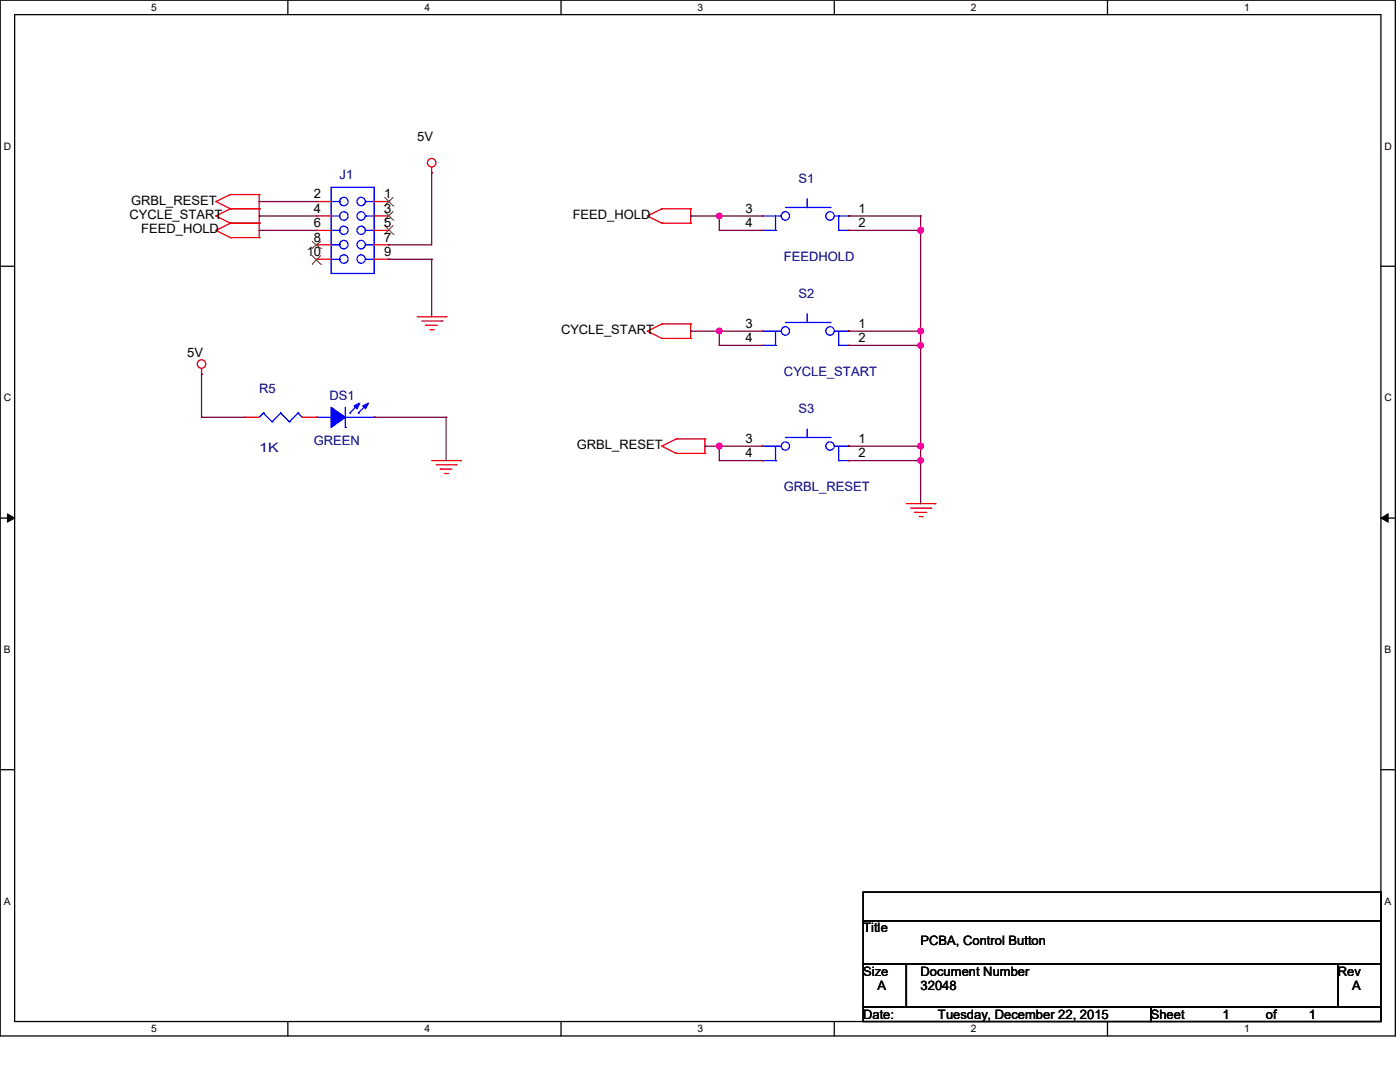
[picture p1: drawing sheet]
<svg xmlns="http://www.w3.org/2000/svg" width="279mm" height="216mm" viewBox="0 0 279 216" stroke-linecap="round" stroke-linejoin="round" font-family="sans-serif">
<path d="M0 0h278.5v206.7h-278.5zM2.9 2.9h272.7v200.9h-272.7z" fill="none" stroke="#000" stroke-width=".25"/>
<g fill="#fff">
<path d="M30.2 .3h1.1v2.3h-1.1z"/>
<path d="M30.2 204.1h1.1v2.3h-1.1z"/>
</g>
<path d="M57.4 0v2.9M57.4 203.8v2.9" fill="none" stroke="#000" stroke-width=".25"/>
<g fill="#fff">
<path d="M84.7 .3h1.1v2.3h-1.1z"/>
<path d="M84.7 204.1h1.1v2.3h-1.1z"/>
</g>
<path d="M112 0v2.9M112 203.8v2.9" fill="none" stroke="#000" stroke-width=".25"/>
<g fill="#fff">
<path d="M139.2 .3h1.1v2.3h-1.1z"/>
<path d="M139.2 204.1h1.1v2.3h-1.1z"/>
</g>
<path d="M166.5 0v2.9M166.5 203.8v2.9" fill="none" stroke="#000" stroke-width=".25"/>
<g fill="#fff">
<path d="M193.8 .3h1.1v2.3h-1.1z"/>
<path d="M193.8 204.1h1.1v2.3h-1.1z"/>
</g>
<path d="M221 0v2.9M221 203.8v2.9" fill="none" stroke="#000" stroke-width=".25"/>
<g fill="#fff">
<path d="M248.3 .3h1.1v2.3h-1.1z"/>
<path d="M248.3 204.1h1.1v2.3h-1.1z"/>
<path d="M.8 28h1.4v2.3h-1.4z"/>
<path d="M276.3 28h1.4v2.3h-1.4z"/>
<path d="M.8 78.2h1.4v2.3h-1.4z"/>
<path d="M276.3 78.2h1.4v2.3h-1.4z"/>
</g>
<path d="M0 53.1h2.9M275.6 53.1h2.9" fill="none" stroke="#000" stroke-width=".25"/>
<g fill="#fff">
<path d="M.8 128.5h1.3v2.2h-1.3z"/>
<path d="M276.3 128.5h1.3v2.2h-1.3z"/>
</g>
<path d="M0 103.4h2.9M275.6 103.4h2.9" fill="none" stroke="#000" stroke-width=".25"/>
<path d="M1.5 102.5l1.4 .9-1.4 .8zM275.6 103.4l1.4-.9v1.7z" fill="#000" stroke="#000" stroke-width=".2"/>
<g fill="#fff">
<path d="M.8 178.7h1.3v2.2h-1.3z"/>
<path d="M276.3 178.7h1.3v2.2h-1.3z"/>
</g>
<path d="M0 153.6h2.9M275.6 153.6h2.9M172.3 178h103.3v5.7h-103.3zM172.3 183.7h103.3v8.7h-103.3zM172.3 192.4h8.6v8.6h-8.6zM180.9 192.4h86.1v8.6h-86.1zM267 192.4h8.6v8.6h-8.6zM172.3 201h57.4v2.8h-57.4zM229.7 201h45.9v2.8h-45.9z" fill="none" stroke="#000" stroke-width=".25"/>
<g fill="none" stroke="#f00" stroke-width=".25">
<path d="M46 38.8h.1M46 38.8l-2.9 1.4M46 38.8h5.7M51.7 38.8h.1M51.7 38.8v8.6M86.1 34.5h.1M86.1 33.4v1.1M43.1 40.2h.1M43.1 43.1h.1M43.1 46h.1M43.1 40.2l2.9 1.5M43.1 43.1l2.9 1.4"/>
<path d="M43.1 46l2.9 1.4M46 41.7h.1M46 44.5h.1M46 47.4h.1M46 41.7h5.7M46 41.7l-2.9 1.4M46 44.5h5.7M46 44.5l-2.9 1.5M46 47.4h5.7M51.7 41.7h.1M51.7 44.5h.1M51.7 47.4h.1"/>
<path d="M63.2 40.2h.1M63.2 43.1h.1M63.2 46h.1M63.2 48.9h.1M63.2 51.7h.1M63.2 40.2h2.9M63.2 43.1h2.9M63.2 46h2.9M63.2 48.9h2.9M63.2 51.7h2.9M74.7 40.2h2.9M74.7 43.1h2.9"/>
<path d="M74.7 46h2.9M74.7 48.9h2.9M74.7 51.7h2.9M77.6 40.2h.1M77.6 43.1h.1M77.6 46h.1M77.6 48.9h.1M77.6 51.7h.1M129.2 43.1h.1M129.2 43.1l2.9 1.4M132.1 41.7h.1M132.1 44.5h.1"/>
<path d="M132.1 41.7h5.7M132.1 44.5h5.7M132.1 41.7l-2.9 1.4M137.8 41.7h.1M137.8 44.5h.1M137.8 41.7v2.8M152.2 43.1h.1M152.2 46h.1M169.4 43.1h.1M169.4 46h.1M40.2 74.7h.1M40.2 73.5v1.2"/>
<path d="M83.3 63.2h5.7M84.2 64.1h4M85 64.9h.1M85 64.9h2.3M85.9 65.8h.5M86.4 65.8h.1M88.2 64.1h.1M89 63.2h.1M129.2 66.1h.1M129.2 66.1l2.9 1.4M132.1 64.6h.1M132.1 67.5h.1"/>
<path d="M132.1 64.6l-2.9 1.5M132.1 64.6h5.7M132.1 67.5h5.7M137.8 64.6h.1M137.8 67.5h.1M137.8 64.6v2.9M152.2 66.1h.1M152.2 68.9h.1M169.4 66.1h.1M169.4 68.9h.1M48.9 83.3h.1M48.9 83.3h2.8"/>
<path d="M60.3 83.3h2.9M63.2 83.3h.1M74.7 83.3h.1M86.1 91.9h5.8M87 92.8h4M87.9 93.6h.1M87.9 93.6h2.3M88.7 94.5h.6M89.3 94.5h.1M91 92.8h.1M91.9 91.9h.1M132.1 89h.1"/>
<path d="M132.1 89l2.9 1.5M135 87.6h.1M135 90.5h.1M135 87.6l-2.9 1.4M135 87.6h5.7M135 90.5h5.7M140.7 87.6h.1M140.7 90.5h.1M140.7 87.6v2.9M152.2 89h.1M152.2 91.9h.1M169.4 89h.1"/>
<path d="M169.4 91.9h.1M180.9 100.5h5.7M181.7 101.4h4.1M182.6 102.2h.1M182.6 102.2h2.3M183.5 103.1h.5M184 103.1h.1M185.8 101.4h.1M186.6 100.5h.1"/>
<circle cx="86.1" cy="32.5" r=".85"/>
<circle cx="40.2" cy="72.6" r=".85"/>
</g>
<g fill="none" stroke="#00f" stroke-width=".25">
<path d="M66.1 37.4h8.6v17.2h-8.6zM161.1 39.7v1.7M66.1 43.1h1.7M66.1 46h1.7M66.1 40.2h1.7M66.1 48.9h1.7M66.1 51.7h1.7M67.8 43.1h.1M67.8 40.2h.1M67.8 46h.1M67.8 48.9h.1M67.8 51.7h.1"/>
<path d="M72.9 43.1h.1M72.9 40.2h.1M72.9 46h.1M72.9 48.9h.1M72.9 51.7h.1M72.9 43.1h1.8M72.9 46h1.8M72.9 40.2h1.8M72.9 48.9h1.8M72.9 51.7h1.8M152.2 43.1h.1M152.2 43.1h3.7"/>
<path d="M152.2 46h2.6M154.8 46h.1M154.8 43.1v2.9M156.8 41.4h8.9M161.1 41.4h.1M165.7 41.4h.1M166.5 43.1h2.9M167.4 46h.1M167.4 43.1h.1M167.4 46h2M167.4 43.1v2.9M169.4 43.1h.1"/>
<path d="M152.2 66.1h.1M152.2 66.1h3.7M152.2 68.9h2.6M154.8 68.9h.1M154.8 66.1v2.8M156.8 64.3h8.9M161.1 64.3h.1M161.1 62.6v1.7M165.7 64.3h.1M166.5 66.1h2.9M167.4 68.9h.1M167.4 66.1h.1"/>
<path d="M167.4 66.1v2.8M167.4 68.9h2M169.4 66.1h.1M52.6 82.4h.1M52.6 82.4l-.9 .9M52.6 82.4l1.7 1.8M54.3 84.2h.1M56 82.4h.1M56 82.4l-1.7 1.8M56 82.4l1.7 1.8M57.7 84.2h.1M59.5 82.4h.1"/>
<path d="M59.5 82.4l-1.8 1.8M59.5 82.4l.8 .9M60.3 83.3h.1M63.2 83.3h2.9M66.1 83.3h.1M68.9 85.3h.1M68.9 81.3v4M68.9 83.3h5.8M69.8 82.4h.1M71.5 82.4h.1M71.5 80.7l-1.7 1.7M73.2 80.7l-1.7 1.7"/>
<path d="M74.7 83.3h.1M152.2 89h.1M152.2 89h3.7M152.2 91.9h2.6M154.8 91.9h.1M154.8 89v2.9M156.8 87.3h8.9M161.1 87.3h.1M161.1 85.6v1.7M165.7 87.3h.1M166.5 89h2.9M167.4 91.9h.1"/>
<path d="M167.4 89h.1M167.4 89v2.9M167.4 91.9h2M169.4 89h.1"/>
<circle cx="68.6" cy="51.7" r=".85"/>
<circle cx="68.6" cy="48.8" r=".85"/>
<circle cx="68.6" cy="40.2" r=".85"/>
<circle cx="68.6" cy="43.1" r=".85"/>
<circle cx="68.6" cy="46" r=".84"/>
<circle cx="72.1" cy="48.8" r=".83"/>
<circle cx="72.1" cy="43.1" r=".83"/>
<circle cx="72.1" cy="40.2" r=".83"/>
<circle cx="72.1" cy="51.7" r=".83"/>
<circle cx="72.1" cy="46" r=".83"/>
<circle cx="156.7" cy="43.1" r=".83"/>
<circle cx="165.7" cy="43.1" r=".85"/>
<circle cx="156.7" cy="66" r=".83"/>
<circle cx="165.7" cy="66" r=".85"/>
<circle cx="156.7" cy="89" r=".83"/>
<circle cx="165.7" cy="89" r=".84"/>
</g>
<g fill="#00f" stroke="#00f" stroke-width=".25">
<path d="M66.1 81.3l2.8 2-2.8 2z" fill-rule="evenodd"/>
<path d="M72.4 81l1.1-.6-.6 1.2z" fill-rule="evenodd"/>
<path d="M70.7 81l1.1-.6-.6 1.2z" fill-rule="evenodd"/>
</g>
<g fill="none" stroke="#804000" stroke-width=".2">
<path d="M76.7 39.3l1.8 1.8M78.5 39.3l-1.8 1.8M62.3 49.6h.1M62.3 52.7h.1M62.3 48.2l1.7 1.4M62.3 51l1.7 1.7M64 49.6h.1M64 52.7h.1M64 48.2l-1.7 1.4M64 51l-1.7 1.7M76.7 41.1h.1M76.7 43.9h.1"/>
<path d="M76.7 46.7h.1M76.7 42.2l1.8 1.7M76.7 45l1.8 1.7M78.5 41.1h.1M78.5 43.9h.1M78.5 46.7h.1M78.5 42.2l-1.8 1.7M78.5 45l-1.8 1.7"/>
</g>
<g fill="none" stroke="#800040" stroke-width=".25">
<path d="M86.1 34.5h.1M86.1 34.5v14.4h-8.5M51.7 40.2h.1M51.7 46h.1M51.7 43.1h.1M51.7 43.1h11.5M51.7 46h11.5M51.7 40.2h11.5M77.6 51.7h.1M77.6 48.9h.1M77.6 51.7h8.5M86.1 51.7h.1"/>
<path d="M86.1 51.7v11.5M137.8 43.1h.1M137.8 43.1h14.4M143.6 46h.1M143.6 43.1h.1M143.6 46h8.6M143.6 43.1v2.9M169.4 43.1h.1M169.4 46h.1M169.4 43.1h14.3M169.4 46h14.3M183.7 43.1h.1"/>
<path d="M183.7 46h.1M183.7 43.1v57.4M40.2 74.7h.1M40.2 74.7v8.6M137.8 66.1h.1M137.8 66.1h14.4M143.6 68.9h.1M143.6 66.1h.1M143.6 68.9h8.6M143.6 66.1v2.8M169.4 68.9h.1M169.4 66.1h.1"/>
<path d="M169.4 68.9h14.3M169.4 66.1h14.3M183.7 68.9h.1M183.7 66.1h.1M40.2 83.3h.1M40.2 83.3h8.7M74.7 83.3h.1M74.7 83.3h14.3M89 83.3h.1M89 83.3v8.6M140.7 89h.1M140.7 89h11.5"/>
<path d="M143.6 91.9h.1M143.6 89h.1M143.6 91.9h8.6M143.6 89v2.9M169.4 89h.1M169.4 91.9h.1M169.4 89h14.3M169.4 91.9h14.3M183.7 89h.1M183.7 91.9h.1"/>
</g>
<g fill="#f0f" stroke="#f0f" stroke-width=".25">
<circle cx="183.7" cy="89" r=".56"/>
<circle cx="183.7" cy="91.9" r=".55"/>
<circle cx="183.7" cy="68.9" r=".55"/>
<circle cx="183.7" cy="66" r=".55"/>
<circle cx="183.7" cy="46" r=".56"/>
<circle cx="143.5" cy="89" r=".56"/>
<circle cx="143.6" cy="43.1" r=".55"/>
<circle cx="143.6" cy="66" r=".55"/>
</g>
<g font-size="2.6">
<text x="83.3" y="28.2">5V</text>
<text x="26.2" y="40.9">GRBL_RESET</text>
<text x="62.7" y="39.6">2</text>
<text x="76.7" y="39.6">1</text>
<text x="25.9" y="43.7">CYCLE_START</text>
<text x="28.2" y="46.6">FEED_HOLD</text>
<text x="62.7" y="42.5">4</text>
<text x="62.7" y="45.3">6</text>
<text x="76.7" y="42.5">3</text>
<text x="76.7" y="45.3">5</text>
<text x="114.3" y="43.7">FEED_HOLD</text>
<text x="148.8" y="42.5">3</text>
<text x="148.8" y="45.3">4</text>
<text x="171.4" y="42.5">1</text>
<text x="171.4" y="45.3">2</text>
<text x="61.2" y="51.1">10</text>
<text x="62.7" y="48.2">8</text>
<text x="76.7" y="48.2">7</text>
<text x="76.7" y="51.1">9</text>
<text x="148.8" y="65.4">3</text>
<text x="171.4" y="65.4">1</text>
<text x="37.4" y="71.2">5V</text>
<text x="112" y="66.7">CYCLE_START</text>
<text x="148.8" y="68.3">4</text>
<text x="171.4" y="68.3">2</text>
<text x="115.1" y="89.6">GRBL_RESET</text>
<text x="148.8" y="88.4">3</text>
<text x="171.4" y="88.4">1</text>
<text x="148.8" y="91.3">4</text>
<text x="171.4" y="91.3">2</text>
<text x="172.3" y="186.1">Title</text>
<text x="183.7" y="188.6">PCBA, Control Button</text>
<text x="172.3" y="194.7">Size</text>
<text x="175.1" y="197.6">A</text>
<text x="183.7" y="194.7">Document Number</text>
<text x="183.7" y="197.6">32048</text>
<text x="267" y="194.7">Rev</text>
<text x="269.8" y="197.6">A</text>
<text x="172.3" y="203.3">Date:</text>
<text x="187.2" y="203.3">Tuesday, December 22, 2015</text>
<text x="229.7" y="203.3">Sheet</text>
<text x="244" y="203.3">1</text>
<text x="252.6" y="203.3">of</text>
<text x="261.2" y="203.3">1</text>
</g>
<g font-size="2.6" fill="#000080">
<text x="67.8" y="35.7">J1</text>
<text x="159.3" y="36.5">S1</text>
<text x="156.5" y="52">FEEDHOLD</text>
<text x="159.3" y="59.5">S2</text>
<text x="156.5" y="75">CYCLE_START</text>
<text x="51.7" y="78.4">R5</text>
<text x="65.8" y="79.9">DS1</text>
<text x="159.3" y="82.5">S3</text>
<text x="62.6" y="88.8">GREEN</text>
<text x="51.7" y="90.2">1K</text>
<text x="156.5" y="98">GRBL_RESET</text>
</g>
<g font-size="2">
<text x="30.2" y="2.2">5</text>
<text x="84.7" y="2.2">4</text>
<text x="139.2" y="2.2">3</text>
<text x="193.7" y="2.2">2</text>
<text x="248.3" y="2.2">1</text>
<text x=".8" y="29.9">D</text>
<text x="276.3" y="29.9">D</text>
<text x=".8" y="80.1">C</text>
<text x="276.3" y="80.1">C</text>
<text x=".8" y="130.3">B</text>
<text x="276.3" y="130.3">B</text>
<text x=".8" y="180.5">A</text>
<text x="276.3" y="180.5">A</text>
<text x="30.2" y="206">5</text>
<text x="84.7" y="206">4</text>
<text x="139.2" y="206">3</text>
<text x="193.7" y="206">2</text>
<text x="248.3" y="206">1</text>
</g>
</svg>
